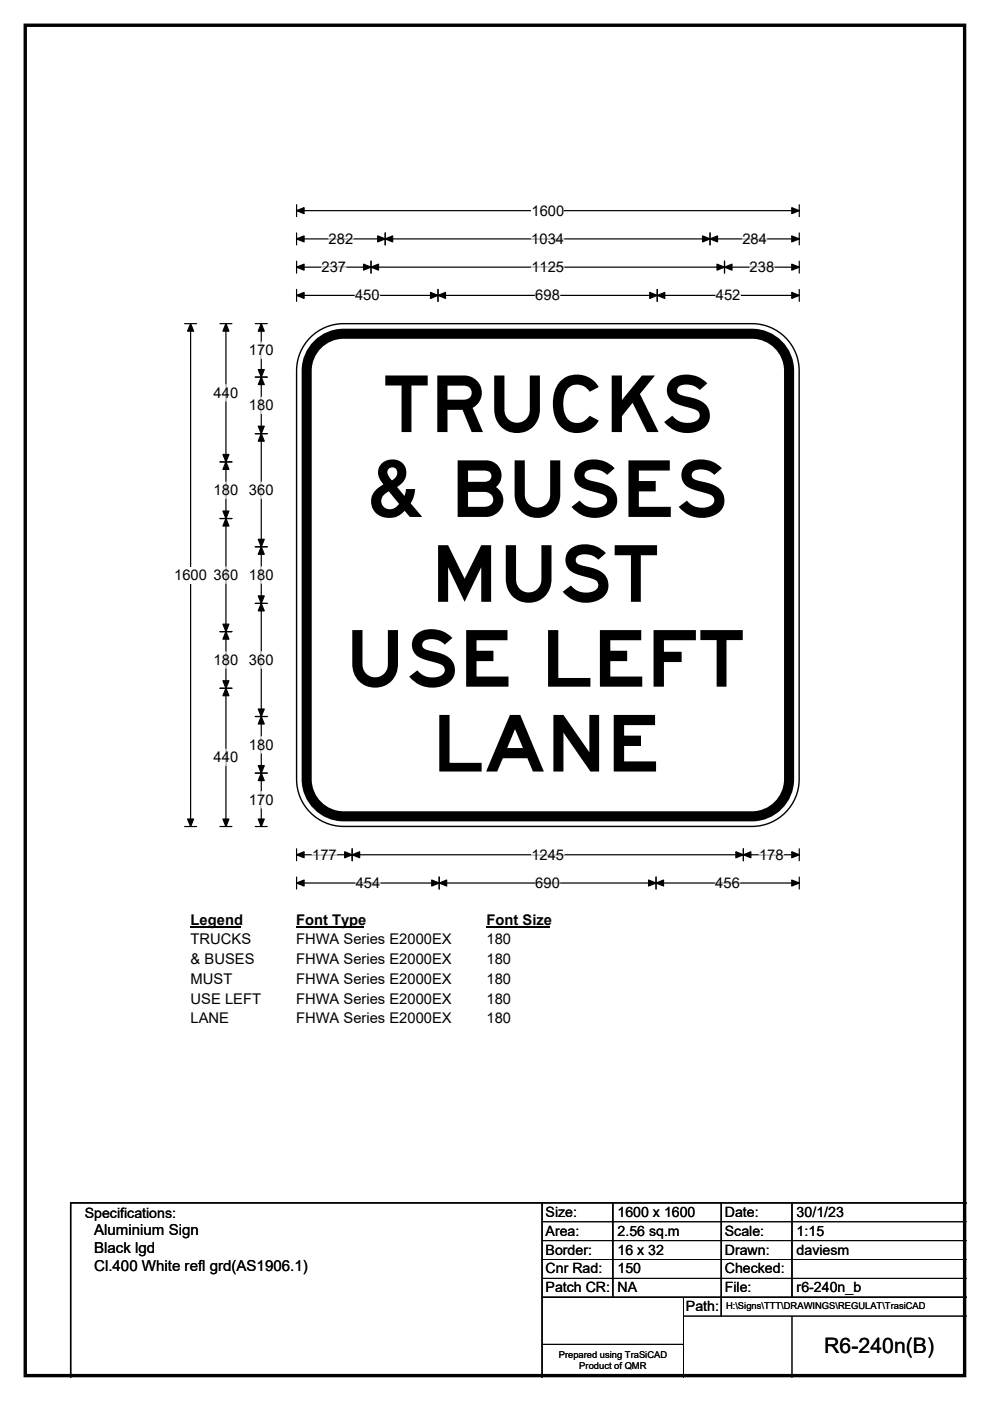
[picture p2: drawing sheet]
<svg xmlns="http://www.w3.org/2000/svg" width="210mm" height="297mm" viewBox="0 0 210 297" stroke-linecap="round" stroke-linejoin="round" font-family="sans-serif">
<path d="M5.4 5.4h199.2v286.3h-199.2z" fill="none" stroke="#000" stroke-width=".72"/>
<path d="M62.9 44.7h106.6M62.9 43.4v2.5M169.5 43.4v2.5" fill="none" stroke="#000" stroke-width=".25"/>
<path d="M62.9 44.7l1.6-.7v1.3zM167.9 44l1.6 .7-1.6 .6z" fill="#000" stroke="#000" stroke-width=".25"/>
<path d="M112.7 42.9h7v3.5h-7z" fill="#fff"/>
<g fill="none" stroke="#000" stroke-width=".25">
<path d="M62.9 50.7h106.6M62.9 49.4v2.5M62.9 55.4v2.5M62.9 56.6h106.6M78.7 55.4v2.5M81.7 49.4v2.5M150.6 49.4v2.5M153.7 55.4v2.5M169.5 49.4v2.5M169.5 55.4v2.5M39.2 68.6h2.5M40.4 68.6v106.6"/>
<path d="M62.9 61.4v2.5M62.9 62.6h106.6M92.9 61.4v2.5M139.4 61.4v2.5M169.5 61.4v2.5M39.2 175.2h2.5M62.9 180v2.5M74.7 180v2.5M157.7 180v2.5M169.5 180v2.5M62.9 185.9v2.6M62.9 181.2h106.6"/>
<path d="M62.9 187.2h106.6M93.2 185.9v2.6M139.1 185.9v2.6M169.5 185.9v2.6"/>
</g>
<g fill="#000" stroke="#000" stroke-width=".25">
<path d="M62.9 50.7l1.6-.7v1.3zM62.9 56.6l1.6-.6v1.3zM78.7 56.6l1.6-.6v1.3zM77.1 56l1.6 .6-1.6 .7zM81.7 50.7l1.6-.7v1.3zM80.1 50l1.6 .7-1.6 .6zM149 50l1.6 .7-1.6 .6zM150.6 50.7l1.6-.7v1.3zM152.1 56l1.6 .6-1.6 .7zM153.7 56.6l1.6-.6v1.3zM167.9 50l1.6 .7-1.6 .6zM167.9 56l1.6 .6-1.6 .7z"/>
<path d="M40.4 68.6l.7 1.6h-1.3zM62.9 62.6l1.6-.6v1.3zM92.9 62.6l1.6-.6v1.3zM91.3 62l1.6 .6-1.6 .7zM137.8 62l1.6 .6-1.6 .7zM139.4 62.6l1.6-.6v1.3zM167.9 62l1.6 .6-1.6 .7zM39.8 173.7h1.3l-.7 1.5zM62.9 181.2l1.6-.6v1.3zM62.9 187.2l1.6-.6v1.3zM74.7 181.2l1.6-.6v1.3zM73.1 180.6l1.6 .6-1.6 .7z"/>
<path d="M93.2 187.2l1.5-.6v1.3zM91.6 186.6l1.6 .6-1.6 .7zM137.6 186.6l1.5 .6-1.5 .7zM139.1 187.2l1.6-.6v1.3zM156.1 180.6l1.6 .6-1.6 .7zM157.7 181.2l1.6-.6v1.3zM167.9 180.6l1.6 .6-1.6 .7zM167.9 186.6l1.6 .6-1.6 .7z"/>
</g>
<g fill="none" stroke="#fff" stroke-width=".25">
<path d="M68.2 56.6h5.2M69.7 50.7h5.2M112.7 50.7h6.9M112.7 56.6h7M157.5 50.7h5.2M159 56.6h5.2M75.3 62.6h5.2M113.5 62.6h5.2M151.8 62.6h5.3M66.2 181.2h5.2M75.4 187.2h5.2M112.7 181.2h7"/>
<path d="M113.5 187.2h5.2M151.7 187.2h5.2M161 181.2h5.2"/>
</g>
<path d="M37 120.2h6.9v3.5h-6.9z" fill="#fff"/>
<g fill="none" stroke="#000" stroke-width=".25">
<path d="M46.7 68.6h2.5M47.9 68.6v106.6M54.1 68.6h2.6M54.1 79.9h2.6M55.4 68.6v106.6M46.7 97.9h2.5M54.1 91.9h2.6M46.7 109.9h2.5M54.1 115.9h2.6M46.7 133.9h2.5M54.1 127.9h2.6M46.7 145.9h2.5"/>
<path d="M54.1 151.9h2.6M46.7 175.2h2.5M54.1 175.2h2.6M54.1 163.9h2.6"/>
</g>
<g fill="#000" stroke="#000" stroke-width=".25">
<path d="M47.9 68.6l.7 1.6h-1.3zM55.4 79.9l.6 1.6h-1.2zM55.4 68.6l.6 1.6h-1.2zM54.8 78.4h1.2l-.6 1.5zM47.9 97.9l.7 1.6h-1.3zM47.3 96.4h1.3l-.7 1.5zM54.8 90.4h1.2l-.6 1.5zM55.4 91.9l.6 1.6h-1.2zM47.3 108.4h1.3l-.7 1.5zM47.9 109.9l.7 1.6h-1.3zM54.8 114.3h1.2l-.6 1.6zM55.4 115.9l.6 1.6h-1.2z"/>
<path d="M47.3 132.3h1.3l-.7 1.6zM47.9 133.9l.7 1.6h-1.3zM54.8 126.3h1.2l-.6 1.6zM55.4 127.9l.6 1.6h-1.2zM47.3 144.3h1.3l-.7 1.6zM47.9 145.9l.7 1.6h-1.3zM54.8 150.3h1.2l-.6 1.6zM55.4 151.9l.6 1.6h-1.2zM47.3 173.7h1.3l-.7 1.5zM54.8 162.3h1.2l-.6 1.6zM55.4 163.9l.6 1.6h-1.2zM54.8 173.7h1.2l-.6 1.5z"/>
</g>
<path d="M55.4 72.5v3.5M47.9 81.5v3.5M55.4 84.2v3.5M47.9 102.2v3.5M55.4 102.2v3.5M47.9 120.2v3.5M47.9 138.2v3.5M55.4 120.2v3.5M55.4 138.2v3.5M47.9 158.8v3.5M55.4 156.2v3.5M55.4 167.8v3.5" fill="none" stroke="#fff" stroke-width=".25"/>
<path d="M40.4 193.2h10.8v3.5h-10.8z" fill="#fff"/>
<path d="M40.4 196.5h10.8" fill="none" stroke="#000" stroke-width=".32"/>
<path d="M62.8 193.2h14.4v3.5h-14.4z" fill="#fff"/>
<path d="M62.8 196.5h14.4" fill="none" stroke="#000" stroke-width=".32"/>
<path d="M103.2 193.2h13.4v3.5h-13.4z" fill="#fff"/>
<path d="M103.2 196.5h13.4" fill="none" stroke="#000" stroke-width=".32"/>
<g fill="#fff">
<path d="M40.4 197.4h12.8v3.5h-12.8z"/>
<path d="M62.8 197.4h32.9v3.5h-32.9z"/>
<path d="M103.2 197.4h5.2v3.5h-5.2z"/>
<path d="M40.4 201.6h13.5v3.5h-13.5z"/>
<path d="M62.8 201.6h32.9v3.5h-32.9z"/>
<path d="M103.2 201.6h5.2v3.5h-5.2z"/>
<path d="M40.4 205.8h8.8v3.5h-8.8z"/>
<path d="M62.8 205.8h32.9v3.5h-32.9z"/>
<path d="M103.2 205.8h5.2v3.5h-5.2z"/>
<path d="M40.4 210h14.9v3.5h-14.9z"/>
<path d="M62.8 210h32.9v3.5h-32.9z"/>
<path d="M103.2 210h5.2v3.5h-5.2z"/>
<path d="M40.4 214.2h8.2v3.5h-8.2z"/>
<path d="M62.8 214.2h32.9v3.5h-32.9z"/>
<path d="M103.2 214.2h5.2v3.5h-5.2z"/>
</g>
<path d="M65.4 72a10 10 0 0 1 7.5-3.4h86.6a10 10 0 0 1 10 10v86.6a10 10 0 0 1-10 10h-86.6a10 10 0 0 1-10-10v-86.6a9.9 9.9 0 0 1 2.5-6.6z" fill-rule="evenodd" fill="#fff" stroke="#fff" stroke-width=".21"/>
<path d="M67.3 73.1a7.8 7.8 0 0 1 5.6-2.3h86.6a7.9 7.9 0 0 1 7.9 7.8v86.6a7.9 7.9 0 0 1-7.9 7.9h-86.6a7.9 7.9 0 0 1-7.9-7.9v-86.6a7.8 7.8 0 0 1 2.3-5.5z" fill="none" stroke="#000" stroke-width="2.1"/>
<path d="M65.4 72a10 10 0 0 1 7.5-3.4h86.6a10 10 0 0 1 10 10v86.6a10 10 0 0 1-10 10h-86.6a10 10 0 0 1-10-10v-86.6a9.9 9.9 0 0 1 2.5-6.6zM115 255v37M130 255v20M153 255v24M168 255v20M205 255h-190v37M115 275h90" fill="none" stroke="#000" stroke-width=".3"/>
<path d="M115 259h90M115 263h90M115 267h90M115 271h90M145 279h60M145 275v17M168 279v13M115 285h30" fill="none" stroke="#000" stroke-width=".21"/>
<g font-size="16.7">
<text x="81.2" y="91.6">TRUCKS</text>
<text x="77.5" y="109.6">&amp; BUSES</text>
<text x="91.4" y="127.6">MUST</text>
<text x="73.2" y="145.6">USE LEFT</text>
<text x="91.6" y="163.6">LANE</text>
</g>
<text font-size="4.5" x="174.8" y="286.9">R6-240n(B)</text>
<g font-size="3.2">
<text x="20" y="261.9">Aluminium Sign</text>
<text x="20" y="265.7">Black lgd</text>
<text x="20" y="269.6">Cl.400 White refl grd(AS1906.1)</text>
</g>
<g font-size="3.1">
<text x="112.7" y="45.7">1600</text>
<text x="69.7" y="51.7">282</text>
<text x="112.7" y="51.7">1034</text>
<text x="157.5" y="51.7">284</text>
<text x="68.2" y="57.7">237</text>
<text x="112.7" y="57.7">1125</text>
<text x="159" y="57.7">238</text>
<text x="75.3" y="63.7">450</text>
<text x="113.5" y="63.7">698</text>
<text x="151.8" y="63.7">452</text>
<text x="52.8" y="75.3">170</text>
<text x="45.3" y="84.3">440</text>
<text x="52.8" y="87">180</text>
<text x="45.3" y="105">180</text>
<text x="52.8" y="105">360</text>
<text x="37" y="123">1600</text>
<text x="45.3" y="123">360</text>
<text x="52.8" y="123">180</text>
<text x="45.3" y="141">180</text>
<text x="52.8" y="141">360</text>
<text x="45.3" y="161.6">440</text>
<text x="52.8" y="159">180</text>
<text x="52.8" y="170.6">170</text>
<text x="66.2" y="182.3">177</text>
<text x="112.7" y="182.3">1245</text>
<text x="161" y="182.3">178</text>
<text x="75.4" y="188.3">454</text>
<text x="113.5" y="188.3">690</text>
<text x="151.7" y="188.3">456</text>
<text x="40.4" y="196">Legend</text>
<text x="62.8" y="196">Font Type</text>
<text x="103.2" y="196">Font Size</text>
<text x="40.4" y="200.2">TRUCKS</text>
<text x="62.8" y="200.2">FHWA Series E2000EX</text>
<text x="103.2" y="200.2">180</text>
<text x="40.4" y="204.4">&amp; BUSES</text>
<text x="40.4" y="208.6">MUST</text>
<text x="62.8" y="204.4">FHWA Series E2000EX</text>
<text x="62.8" y="208.6">FHWA Series E2000EX</text>
<text x="103.2" y="204.4">180</text>
<text x="103.2" y="208.6">180</text>
<text x="40.4" y="212.8">USE LEFT</text>
<text x="62.8" y="212.8">FHWA Series E2000EX</text>
<text x="103.2" y="212.8">180</text>
<text x="40.4" y="217">LANE</text>
<text x="62.8" y="217">FHWA Series E2000EX</text>
<text x="103.2" y="217">180</text>
</g>
<g font-size="3">
<text x="115.7" y="258">Size:</text>
<text x="131" y="258">1600 x 1600</text>
<text x="153.7" y="258">Date:</text>
<text x="169" y="258">30/1/23</text>
<text x="18" y="258.2">Specifications:</text>
<text x="115.7" y="262">Area:</text>
<text x="131" y="262">2.56 sq.m</text>
<text x="153.7" y="262">Scale:</text>
<text x="169" y="262">1:15</text>
<text x="115.7" y="266">Border:</text>
<text x="115.7" y="270">Cnr Rad:</text>
<text x="131" y="266">16 x 32</text>
<text x="131" y="270">150</text>
<text x="153.7" y="266">Drawn:</text>
<text x="153.7" y="270">Checked:</text>
<text x="169" y="266">daviesm</text>
<text x="115.7" y="274">Patch CR:</text>
<text x="131" y="274">NA</text>
<text x="153.7" y="274">File:</text>
<text x="169" y="274">r6-240n_b</text>
<text x="145.5" y="278">Path:</text>
</g>
<g font-size="2">
<text x="154" y="277.6">H:\Signs\TTT\DRAWINGS\REGULAT\TrasiCAD</text>
<text x="118.5" y="287.8">Prepared using TraSiCAD</text>
<text x="122.9" y="290.2">Product of QMR</text>
</g>
</svg>
